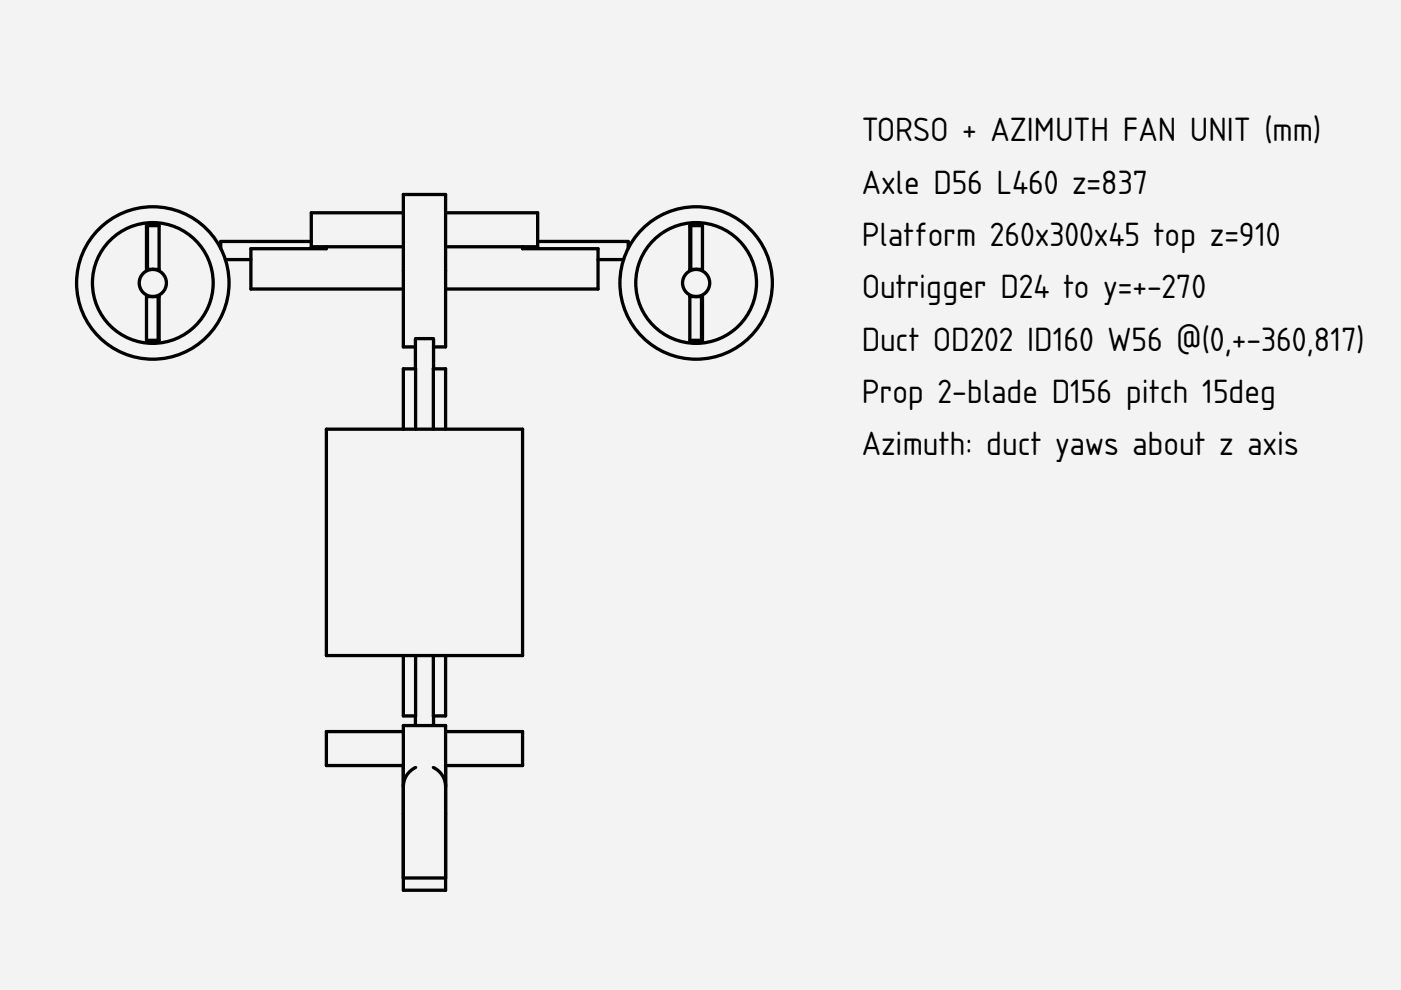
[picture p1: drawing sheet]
<svg xmlns="http://www.w3.org/2000/svg" width="297mm" height="210mm" viewBox="0 0 297 210" stroke-linecap="round" stroke-linejoin="round" font-family="sans-serif">
<path d="M0 0h297v210h-297z" fill-rule="evenodd" fill="#f1f3f5"/>
<path d="M0 0h297v210h-297zM0 0v210h297v-210z" fill="#000"/>
<g fill="#f1f3f5">
<path d="M20.8 48.8a16.2 16.2 0 0 1 26 3.9v-1.5h19.2v-6.1h48v6.1h19.2v1.5a16.2 16.2 0 0 1 27.5-2.2 16.2 16.2 0 0 1-10.6 25.5 16.2 16.2 0 0 1-17.9-21h-5.4v6.3h-73.6v-6.3h-5.4a16.2 16.2 0 0 1-19 20.7 16.2 16.2 0 0 1-8-26.9z" fill-rule="evenodd"/>
<path d="M53.2 52.7h16v-.4h41.6v.4h16v8.6h-73.6z" fill-rule="evenodd"/>
<path d="M66 45.1h48v7.2h-48z" fill-rule="evenodd"/>
<path d="M46.8 51.2h19.2v1.1h3.2v.4h-16v2.3h-5.4l-.4-.9a5.1 5.1 0 0 1-.6-2.9z" fill-rule="evenodd"/>
<path d="M110.8 52.3h3.2v-1.1h19.2a5.1 5.1 0 0 1-.6 2.9l-.4 .9h-5.4v-2.3h-16z" fill-rule="evenodd"/>
<path d="M146.3 62.9h2.4v9.3h-2.4z" fill-rule="evenodd"/>
<path d="M146.5 47.8h2.4v9.3h-2.4z" fill-rule="evenodd"/>
<path d="M31.1 62.9h2.4v9.3h-2.4z" fill-rule="evenodd"/>
<path d="M31.3 47.8h2.4v9.3h-2.4z" fill-rule="evenodd"/>
<circle cx="147.6" cy="60" r="16.2"/>
<circle cx="32.4" cy="60" r="16.2"/>
<circle cx="147.6" cy="60" r="12.8"/>
<circle cx="32.4" cy="60" r="12.8"/>
</g>
<path d="M31.2 47.8v9.3M146.4 47.8v9.3M33.6 62.9v9.3M148.8 62.9v9.3" fill="none" stroke="#f1f3f5" stroke-width=".21"/>
<g fill="#f1f3f5">
<path d="M31.1 47.8v9.3h.2a3.2 3.2 0 0 1 3.9 2.2 2.88 2.88 0 0 1-2.8 3.6h1.3v9.3h-2.6v-9.3a3.7 3.7 0 0 0 3.5-1.1 2.88 2.88 0 0 0 .4-3 2.88 2.88 0 0 0-2.6-1.7h1.3v-9.3z" fill-rule="evenodd"/>
<path d="M146.3 47.8v9.3h.2a3.2 3.2 0 0 1 3.9 2.2 2.88 2.88 0 0 1-2.8 3.6h1.3v9.3h-2.6v-9.3a3.7 3.7 0 0 0 3.5-1.1 2.88 2.88 0 0 0 .4-3 2.88 2.88 0 0 0-2.6-1.7h1.3v-9.3z" fill-rule="evenodd"/>
</g>
<g fill="none" stroke="#000" stroke-width=".7">
<path d="M31.1 47.8h2.6v9.3h-2.6zM31.3 47.8v9.3M47.8 55h5.4M66 51.2h-19.2v1.5M66 45.1h48v7.2h-48zM69.2 52.3v.4h-16v8.6h73.6v-8.6h-16v-.4M114 51.2h19.2v1.5M126.8 55h5.4M146.3 47.8h2.6v9.3h-2.6zM146.5 47.8v9.3M31.1 62.9h2.6v9.3h-2.6zM33.5 62.9v9.3"/>
<path d="M146.3 62.9h2.6v9.3h-2.6zM148.7 62.9v9.3"/>
<circle cx="32.4" cy="60" r="16.2"/>
<circle cx="32.4" cy="60" r="12.8"/>
<circle cx="32.4" cy="60" r="2.88"/>
<circle cx="147.6" cy="60" r="16.2"/>
<circle cx="147.6" cy="60" r="12.8"/>
<circle cx="147.6" cy="60" r="2.88"/>
</g>
<g fill="#f1f3f5">
<path d="M85.5 41.2h9v32.4h-2.6v4.6h2.6v12.8h16.3v48h-16.3v12.8h-2.6v4.6h2.6v32.4h-9v-32.4h2.6v-4.6h-2.6v-12.8h-16.3v-48h16.3v-12.8h2.6v-4.6h-2.6z" fill-rule="evenodd"/>
<path d="M69.2 91h41.6v48h-41.6z" fill-rule="evenodd"/>
<path d="M85.5 156.4h2.6v1.8h3.8v-1.8h2.6v32.4h-9z" fill-rule="evenodd"/>
<path d="M85.5 41.2h9v32.4h-2.6v-1.8h-3.8v1.8h-2.6z" fill-rule="evenodd"/>
<path d="M88.1 71.8h3.8v.1v19.1h-3.8z" fill-rule="evenodd"/>
<path d="M88.1 139h3.8v19.2h-3.8v-.1z" fill-rule="evenodd"/>
<path d="M85.5 78.2h2.6v12.8h-2.6z" fill-rule="evenodd"/>
<path d="M91.9 139h2.6v12.8h-2.6z" fill-rule="evenodd"/>
<path d="M91.9 78.2h2.6v12.8h-2.6z" fill-rule="evenodd"/>
<path d="M85.5 139h2.6v12.8h-2.6z" fill-rule="evenodd"/>
</g>
<path d="M88.1 73.6h-2.6v-32.4h9v32.4h-2.6M88.1 78.2h-2.6v12.8M91.9 78.2v-6.4h-3.8v19.2M69.2 91h41.6v48h-41.6zM91.9 91v-12.8h2.6v12.8M85.5 139v12.8h2.6M88.1 139v19.2h3.8v-6.4M91.9 139v12.8h2.6v-12.8M88.1 156.4h-2.6v32.4h9v-32.4h-2.6" fill="none" stroke="#000" stroke-width=".7"/>
<g fill="#f1f3f5">
<path d="M69.2 155.1h16.3v-1.3h9v1.3h16.3v7.2h-16.3v23.9h-9v-23.9h-16.3z" fill-rule="evenodd"/>
<path d="M85.5 153.8h9v13a4.5 4.5 0 0 0-2.6-4.1 4.5 4.5 0 0 1 2.6 4.1v19.4h-9v-19.4a4.5 4.5 0 0 1 2.6-4.1 4.5 4.5 0 0 0-2.6 4.1z" fill-rule="evenodd"/>
<path d="M94.5 155.1h16.3v7.2h-16.3z" fill-rule="evenodd"/>
<path d="M69.2 155.1h16.3v7.2h-16.3z" fill-rule="evenodd"/>
</g>
<path d="M85.5 155.1h-16.3v7.2h16.3M85.5 153.8h9v32.4h-9zM94.5 155.1h16.3v7.2h-16.3M88.1 162.7a4.5 4.5 0 0 0-2.6 4.1M91.9 162.7a4.5 4.5 0 0 1 2.6 4.1" fill="none" stroke="#000" stroke-width=".7"/>
<g font-size="6.7">
<text x="182.7" y="29.9">TORSO + AZIMUTH FAN UNIT (mm)</text>
<text x="182.7" y="41">Axle D56 L460 z=837</text>
<text x="182.7" y="52.1">Platform 260x300x45 top z=910</text>
<text x="182.7" y="63.2">Outrigger D24 to y=+-270</text>
<text x="182.7" y="74.3">Duct OD202 ID160 W56 @(0,+-360,817)</text>
<text x="182.7" y="85.4">Prop 2-blade D156 pitch 15deg</text>
<text x="182.7" y="96.5">Azimuth: duct yaws about z axis</text>
</g>
</svg>
